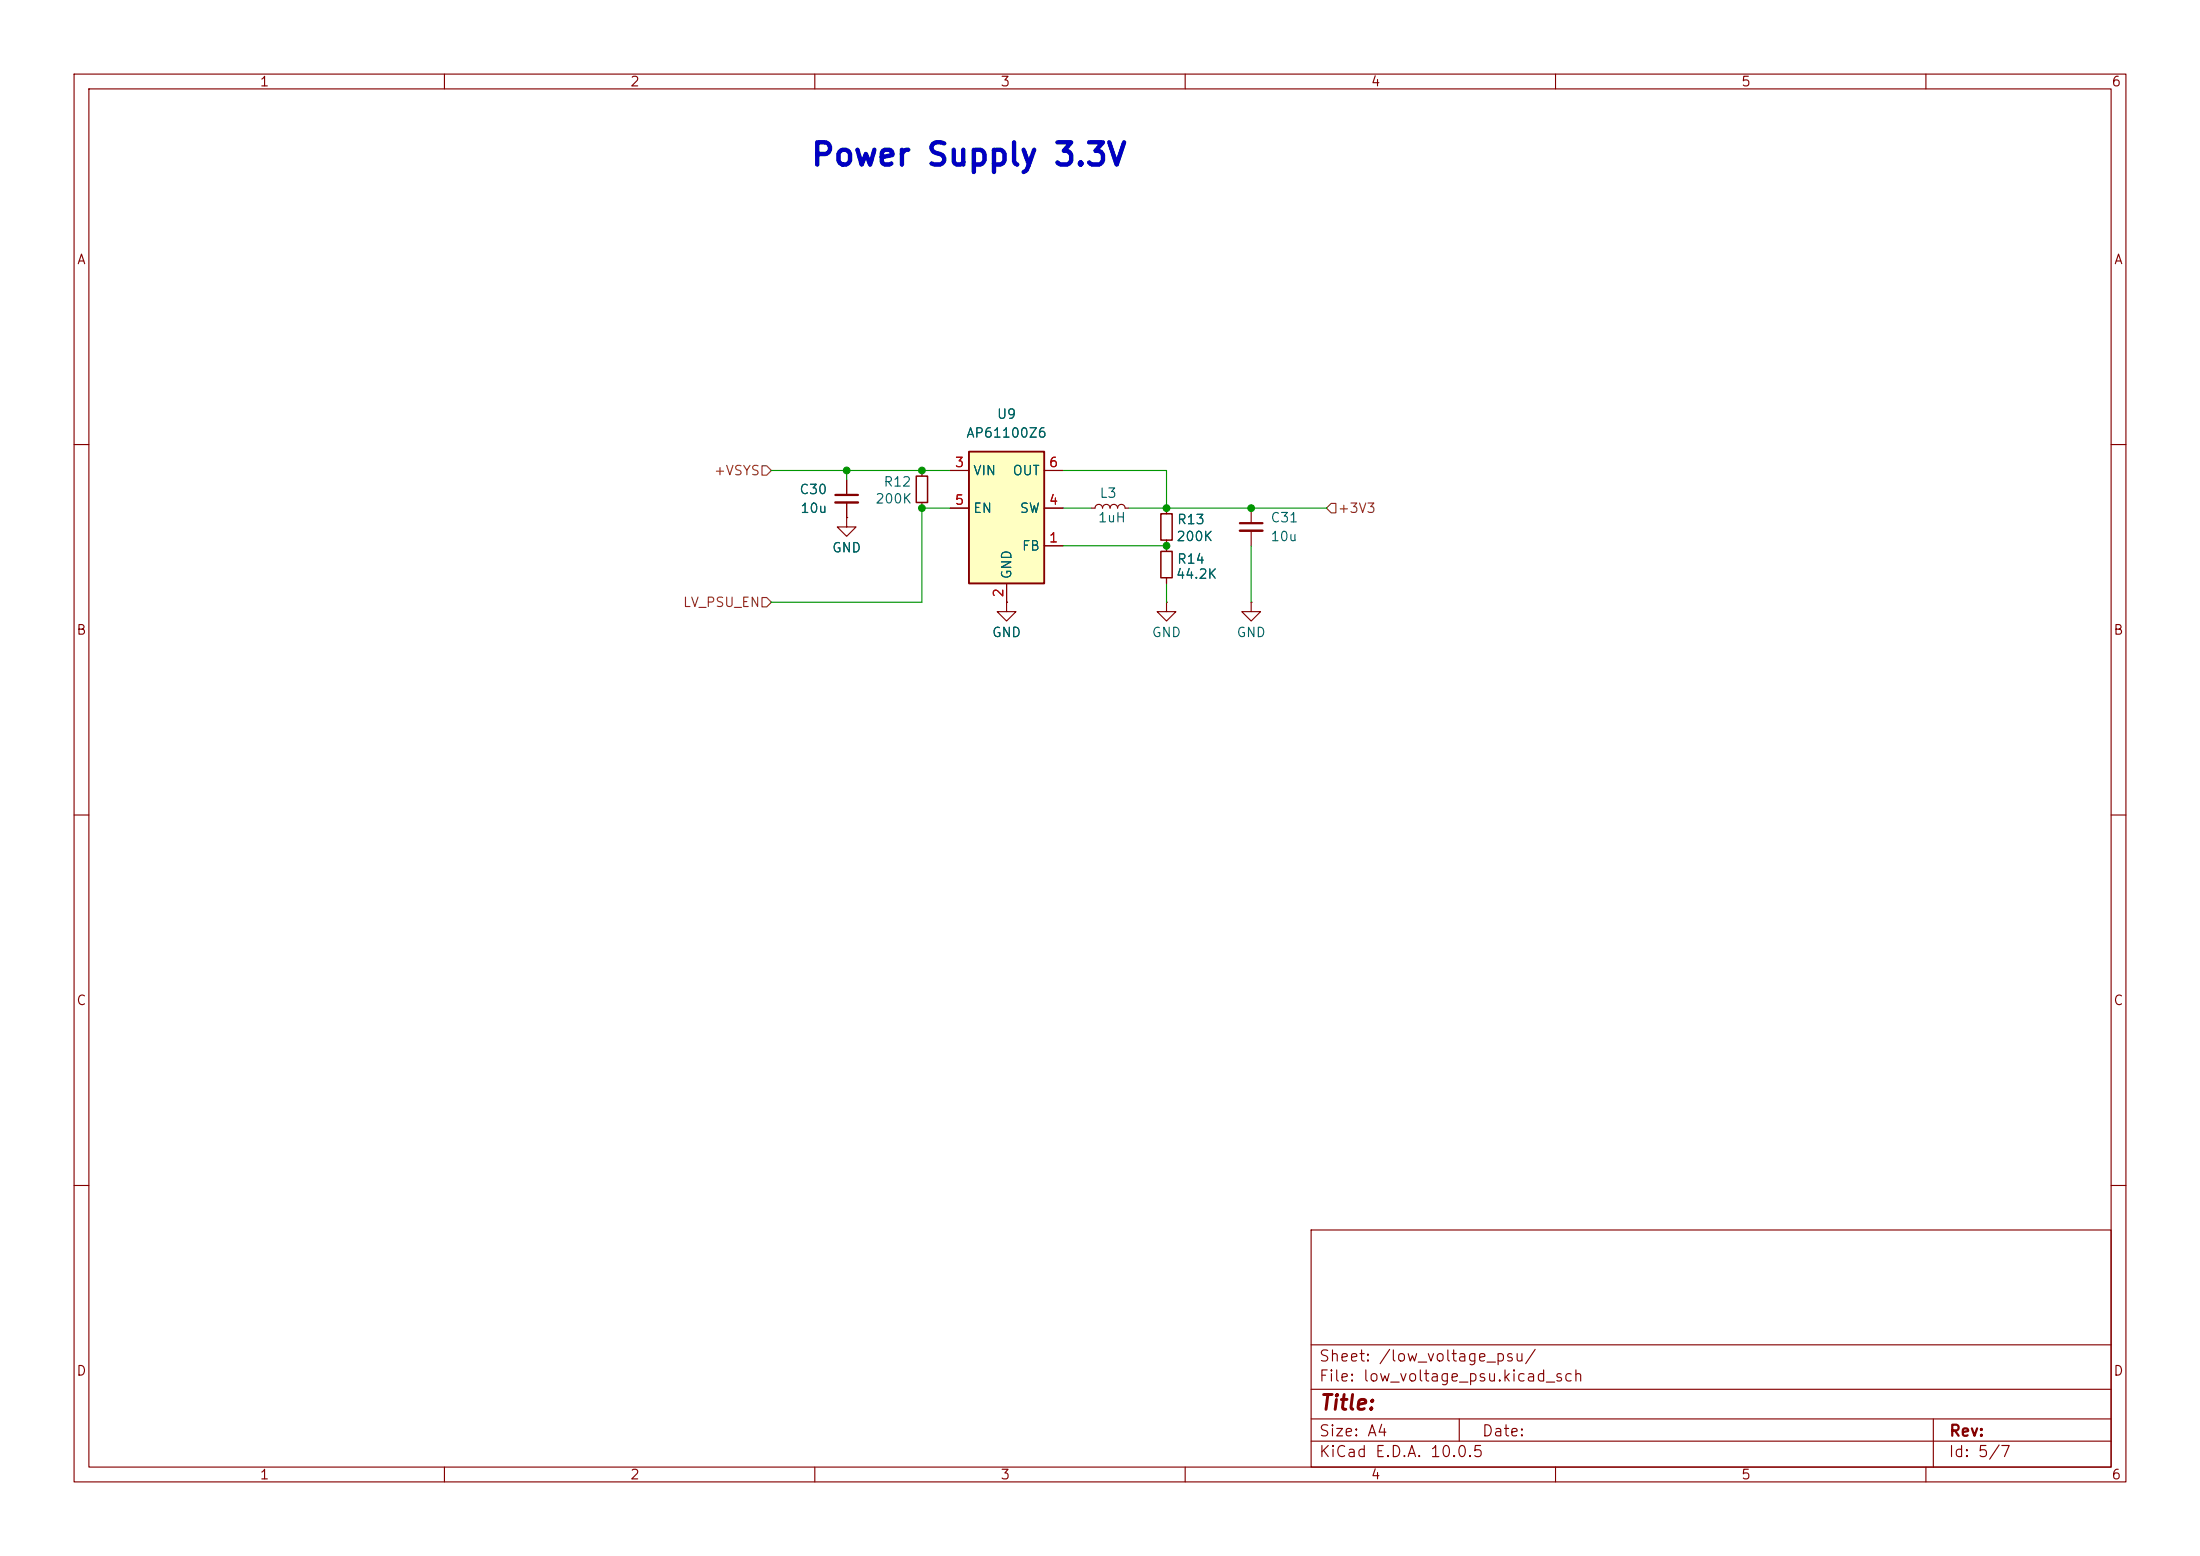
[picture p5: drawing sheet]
<svg xmlns="http://www.w3.org/2000/svg" width="297mm" height="210mm" viewBox="0 0 297 210" stroke-linecap="round" stroke-linejoin="round" font-family="sans-serif">
<g fill="none" stroke="#840000" stroke-width=".15">
<path d="M10 10h277v190h-277zM12 12h273v186h-273zM60 10v2M110 10v2M160 10v2M210 10v2M260 10v2M10 60h2M124.5 63.5v.8M124.5 67.8v.8M157.5 68.6v.7M157.5 72.9v1.5"/>
<path d="M157.5 78v.7M285 60h2M135.9 81.3v1.3h1.3l-1.3 1.2-1.3-1.2h1.3M135.9 81.3h.1M10 110h2M285 110h2M10 160h2M177 166h108v32h-108zM285 160h2M60 198v2M110 198v2M160 198v2"/>
<path d="M177 194.5h108M177 191.5h108M177 187.5h108M177 181.5h108M197 191.5v3M210 198v2M260 198v2M261 191.5v6.5"/>
</g>
<path d="M123.7 64.3h1.5v3.5h-1.5zM156.7 69.3h1.5v3.6h-1.5zM156.7 74.4h1.5v3.6h-1.5z" fill="none" stroke="#840000" stroke-width=".2"/>
<path d="M130.8 61h10.2v17.7h-10.2z" fill="#ffffc2"/>
<path d="M130.8 61h10.2v17.7h-10.2z" fill="none" stroke="#840000" stroke-width=".25"/>
<g fill="none" stroke="#840000" stroke-width=".15">
<path d="M114.3 69.9v1.2h1.3l-1.3 1.3-1.3-1.3h1.3M114.3 69.9h.1M114.3 64.8v2M114.3 67.8v2.1M128.3 63.5h2.5M128.3 68.6h2.5M135.9 78.7v2.6M141 73.7h2.5M141 63.5h2.5M141 68.6h2.5M147.3 68.6h.5a.51 .51 0 0 1 .5-.5 .51 .51 0 0 1 .5 .5 .51 .51 0 0 1 .6-.5 .51 .51 0 0 1 .5 .5 .51 .51 0 0 1 .5-.5 .51 .51 0 0 1 .5 .5 .51 .51 0 0 1 .5-.5 .51 .51 0 0 1 .5 .5h.5M157.5 68.6v.7"/>
<path d="M157.5 72.9v1.5M157.5 78v.7M168.9 68.6v2M168.9 71.6v2.1M135.9 81.3h.1M157.5 81.3v1.3h1.2l-1.2 1.2-1.3-1.2h1.3M157.5 81.3h.1M168.9 81.3v1.3h1.3l-1.3 1.2-1.3-1.2h1.3M168.9 81.3h.1"/>
</g>
<path d="M112.8 66.8h3M167.4 70.6h3" fill="none" stroke="#840000" stroke-width=".3"/>
<path d="M112.8 67.8h3M167.4 71.6h3" fill="none" stroke="#840000" stroke-width=".33"/>
<path d="M102.9 62.9h.6l.6 .6-.6 .6h-.6zM179.7 67.9h.6v1.3h-.6l-.6-.6zM102.9 80.6h.6l.6 .7-.6 .6h-.6z" fill="none" stroke="#725600" stroke-width=".15"/>
<path d="M104.1 63.5h24.2M114.3 63.5v1.3M128.3 68.6h-3.8v12.7h-20.4M143.5 63.5h14v5.1M143.5 68.6h3.8M143.5 73.7h14M152.4 68.6h26.7M157.5 78.7v2.6M168.9 73.7v7.6" fill="none" stroke="#009600" stroke-width=".15"/>
<g fill="#009600" stroke="#009600" stroke-width=".14">
<circle cx="124.5" cy="63.5" r=".46"/>
<circle cx="114.3" cy="63.5" r=".46"/>
<circle cx="157.5" cy="68.6" r=".46"/>
<circle cx="157.5" cy="73.7" r=".46"/>
<circle cx="124.5" cy="68.6" r=".46"/>
<circle cx="168.9" cy="68.6" r=".46"/>
</g>
<text font-size="3" fill="#0000c2" x="109.3" y="23.1">Power Supply 3.3V</text>
<text font-size="2" fill="#840000" x="178" y="190.8">Title:</text>
<g font-size="1.5" fill="#840000">
<text x="178" y="184.1">Sheet: /low_voltage_psu/</text>
<text x="178" y="186.8">File: low_voltage_psu.kicad_sch</text>
<text x="178" y="197">KiCad E.D.A. 10.0.5</text>
<text x="178" y="194.2">Size: A4</text>
<text x="200" y="194.2">Date:</text>
<text x="263" y="197">Id: 5/7</text>
<text x="263" y="194.2">Rev:</text>
</g>
<g font-size="1.3" fill="#840000">
<text x="35" y="12">1</text>
<text x="85" y="12">2</text>
<text x="135" y="12">3</text>
<text x="185" y="12">4</text>
<text x="235" y="12">5</text>
<text x="285" y="12">6</text>
<text x="10.3" y="36">A</text>
<text x="285.3" y="36">A</text>
<text x="10.2" y="86">B</text>
<text x="285.2" y="86">B</text>
<text x="10.2" y="136">C</text>
<text x="285.2" y="136">C</text>
<text x="10.2" y="186">D</text>
<text x="285.2" y="186">D</text>
<text x="35" y="200">1</text>
<text x="85" y="200">2</text>
<text x="135" y="200">3</text>
<text x="185" y="200">4</text>
<text x="235" y="200">5</text>
<text x="285" y="200">6</text>
</g>
<g font-size="1.3" fill="#006464">
<text x="130.4" y="59.4">AP61100Z6</text>
<text x="134.5" y="56.8">U9</text>
<text x="119.2" y="66">R12</text>
<text x="131.3" y="64.5">VIN</text>
<text x="136.6" y="64.5">OUT</text>
<text x="107.8" y="67">C30</text>
<text x="108" y="69.5">10u</text>
<text x="118.1" y="68.3">200K</text>
<text x="131.3" y="69.5">EN</text>
<text x="137.6" y="69.5">SW</text>
<text x="148.1" y="70.8">1uH</text>
<text x="148.4" y="67.5">L3</text>
<text x="158.8" y="71.1">R13</text>
<text x="171.4" y="70.8">C31</text>
<text x="112.2" y="74.9">GND</text>
<text x="137.9" y="74.6">FB</text>
<text x="158.7" y="73.4">200K</text>
<text x="158.8" y="76.4">R14</text>
<text x="171.4" y="73.4">10u</text>
<text x="136.9" y="78.3" transform="rotate(-90 136.9 78.3)">GND</text>
<text x="158.7" y="78.4">44.2K</text>
<text x="133.8" y="86.3">GND</text>
<text x="155.4" y="86.3">GND</text>
<text x="166.8" y="86.3">GND</text>
</g>
<g font-size="1.3" fill="#725600">
<text x="96.3" y="64.5">+VSYS</text>
<text x="180.5" y="69.5">+3V3</text>
<text x="92.1" y="82.2">LV_PSU_EN</text>
</g>
<g font-size="1.3" fill="#a90000">
<text x="128.8" y="63.4">3</text>
<text x="141.5" y="63.4">6</text>
<text x="128.8" y="68.4">5</text>
<text x="141.5" y="68.4">4</text>
<text x="141.5" y="73.5">1</text>
<text x="135.8" y="80.7" transform="rotate(-90 135.8 80.7)">2</text>
</g>
</svg>
